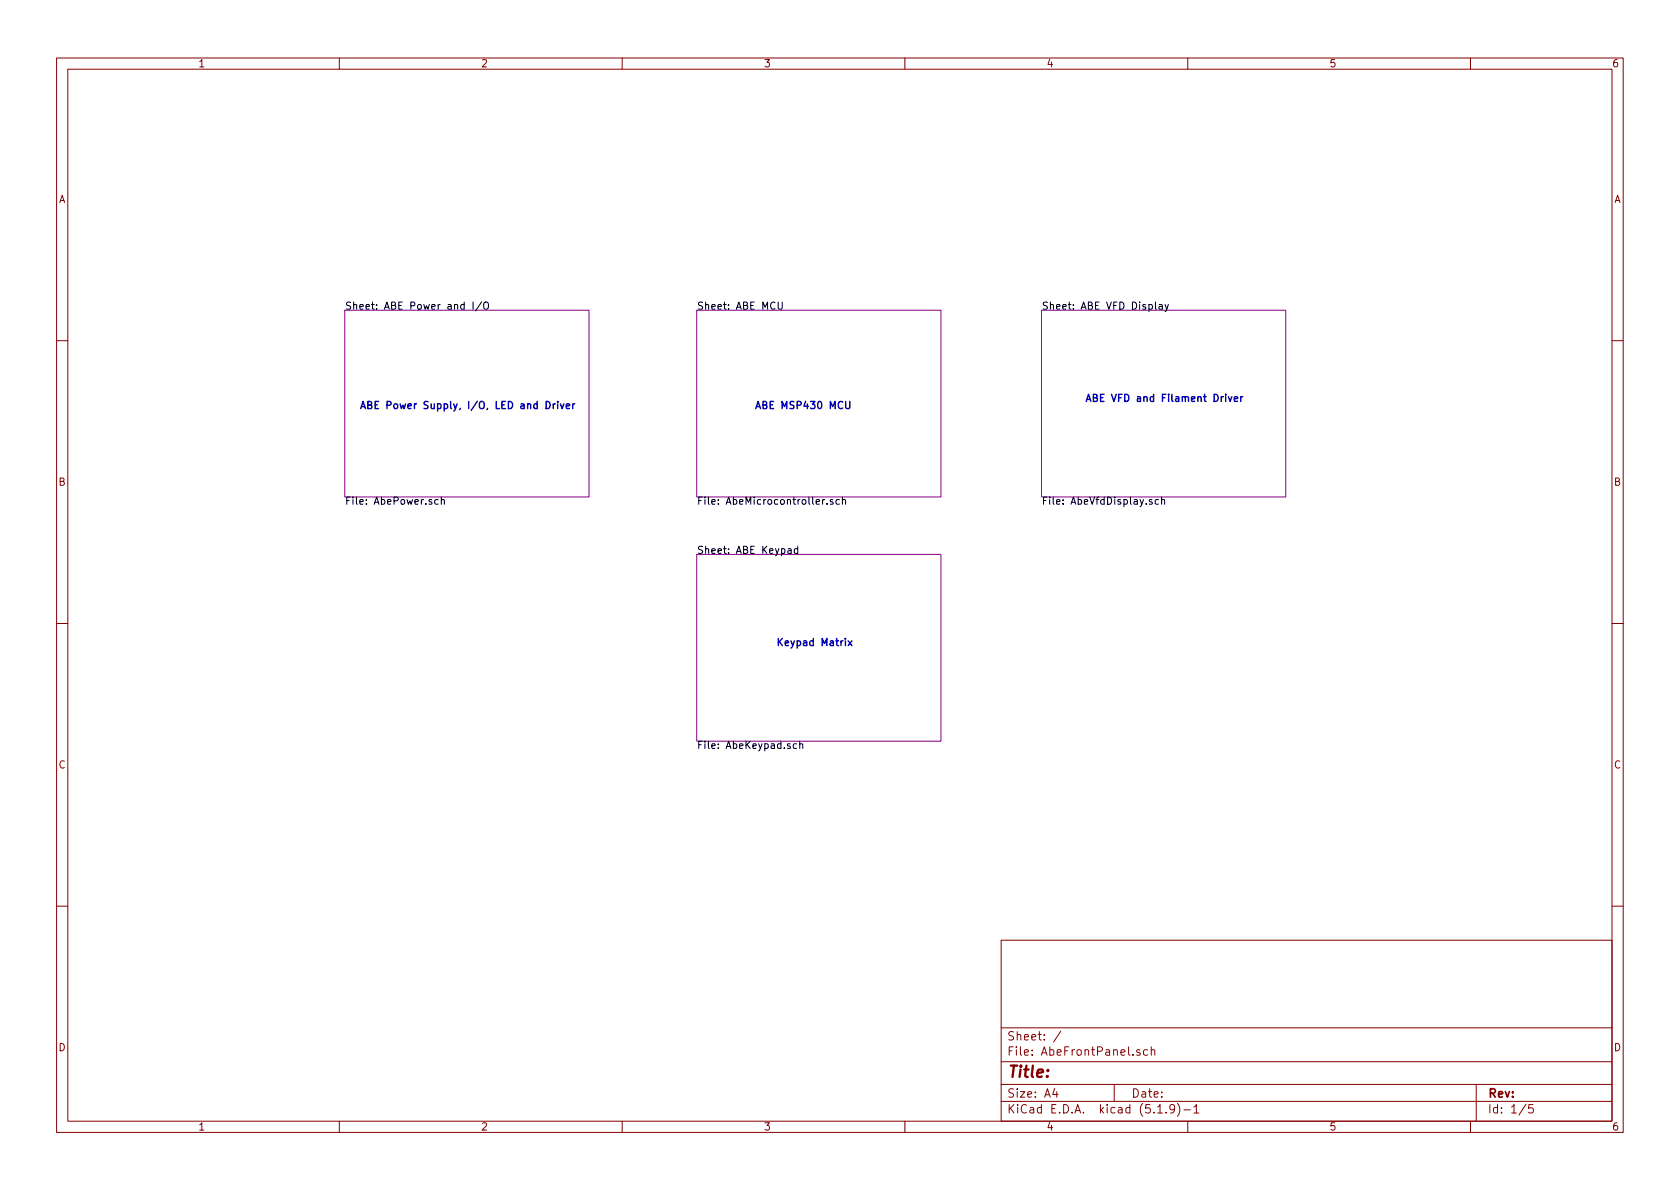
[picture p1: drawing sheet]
<svg xmlns="http://www.w3.org/2000/svg" width="297mm" height="210mm" viewBox="0 0 297 210" stroke-linecap="round" stroke-linejoin="round" font-family="sans-serif">
<g fill="none" stroke="#840000" stroke-width=".18">
<path d="M10 10.3h277v189.9h-277zM12 12.2h273v186.1h-273zM60 10.3v1.9M110 10.3v1.9M160 10.3v1.9M210 10.3v1.9M260 10.3v1.9M10 60.2h2M285 60.2h2M10 110.3h2M285 110.3h2M10 160.2h2"/>
<path d="M177 166.3h108v32h-108zM285 160.2h2M60 198.3v1.9M110 198.3v1.9M160 198.3v1.9M177 194.8h108M177 191.8h108M177 187.8h108M177 181.8h108M186.5 192.5l-.4 1h1M186.8 193v1M187.6 182.3l-1.3 2"/>
<path d="M197 191.8v3M201.5 185.7a.37 .37 0 0 0-.5 .1v.2l.5 .2 .1 .1-.2 .3-.4-.1M202.9 185.7l-.4-.1-.3 .3 .1 .6 .2 .1 .4-.1M203.6 185.7a.37 .37 0 0 1 .6 .1v.8M203.6 185.1v1.5M204.7 196.8h.8M206.2 196.7v.1M207.7 196l-.1 .1a.48 .48 0 0 1-.6 .1l-.2-.2 .2-.6a.48 .48 0 0 1 .6 .1 1.27 1.27 0 0 1-.2 1.2l-.4 .1M208.2 195.1a1.71 1.71 0 0 1 0 2.3M209.3 196.3h1.2M210 198.3v1.9M211.1 195.8l.4-.5v1.5"/>
<path d="M211.1 196.8h.9M260 198.3v1.9M261 191.8v6.5M269.8 195.2l-1.2 2M271 195.3h-.7v.7l.2-.1 .5 .1 .1 .2-.1 .5-.2 .1-.5-.1"/>
</g>
<path d="M61 54.9h43.1v33h-43.1zM123.2 54.9h43.2v33h-43.2zM184.1 54.9h43.2v33h-43.2zM123.2 98h43.2v33.1h-43.2z" fill="none" stroke="#840084" stroke-width=".18"/>
<g fill="none" stroke="#000" stroke-width=".18">
<path d="M83.6 53.4v1.3M85.2 53.4l-1.1 1.6M85.6 53.6a.45 .45 0 0 1 .7 0 .88 .88 0 0 1-.2 1.1l-.4-.1a1.07 1.07 0 0 1-.1-1zM137.6 53.4v1.1l.2 .2 .4-.1 .1-.1v-1.1M204.3 53.4v1.1l.2 .2M205 53.9h.4l.1 .8M205.5 54.1l-.4 .1-.2 .2 .1 .2h.5M206 53.8l.3 .9M206.6 53.8l-.4 1.2-.2 .1M77.5 88.4l-.4-.1-.2 .3 .1 .5h.5M78 88.5l.2-.2 .3 .1 .1 .8M78 87.9v1.3"/>
<path d="M139.3 97.1h.5l.1 .8M139.9 97.3l-.4 .1-.2 .2v.2h.6M141 97.1l-.3-.1-.3 .3 .1 .5h.5M141 96.6v1.3M145.8 88.3l-.4 .3M146.2 89v.2M147.3 88.4l-.3-.1-.2 .2v.2l.5 .1v.3h-.5M148.4 88.4l-.3-.1-.3 .3 .1 .5h.5M148.9 88.5l.2-.2 .3 .1 .1 .8M148.9 87.9v1.3M203.7 88.4l-.3-.1-.2 .2 .1 .2 .4 .1v.3h-.5M204.8 88.4l-.3-.1-.3 .3 .1 .5h.5"/>
<path d="M205.4 88.5l.2-.2 .3 .1v.8M205.4 87.9v1.3M140.8 131.6l-.3-.1-.2 .2 .1 .6h.4M141.4 131.6l.2-.1 .3 .1v.8M141.4 131.1v1.3"/>
</g>
<g fill="none" stroke="#0000c2" stroke-width=".25">
<path d="M96.5 71a.64 .64 0 0 1 .8 .6 .64 .64 0 0 1-.8 .7zM97.8 71.4v.9M98.2 71.4l-.4 .2M98.6 71v.1M98.6 71.4v.9M99.1 71.4l.3 .9 .3-.9M100.1 71.8l.6-.1v-.2l-.4-.1-.2 .2 .1 .6h.5M101.3 71.4v.9M101.6 71.4l-.3 .2M149.5 71v1l.3 .3 .3-.1 .2-.2v-1M217.2 70.1l.3 .9 .3-.9M218.2 70.6l.6-.1v-.3l-.4-.1-.2 .2 .1 .6h.5"/>
<path d="M219.4 70.1v.9M219.7 70.1l-.3 .3M150 113.3l.6 .9M150.6 113.3l-.6 .9"/>
</g>
<text font-size="2.8" fill="#840000" x="178" y="190.5">Title:</text>
<g font-size="2.1" fill="#840000">
<text x="178" y="184">Sheet: /</text>
<text x="178" y="186.7">File: AbeFrontPanel.sch</text>
<text x="178" y="196.9">KiCad E.D.A. kicad (5.1.9)-1</text>
<text x="178" y="194.1">Size: A4</text>
<text x="200" y="194.1">Date:</text>
<text x="263" y="194.1">Rev:</text>
<text x="263" y="196.9">Id: 1/5</text>
</g>
<g font-size="1.8" fill="#840000">
<text x="35" y="11.9">1</text>
<text x="85" y="11.9">2</text>
<text x="135" y="11.9">3</text>
<text x="185" y="11.9">4</text>
<text x="235" y="11.9">5</text>
<text x="285" y="11.9">6</text>
<text x="10.4" y="35.9">A</text>
<text x="285.4" y="35.9">A</text>
<text x="10.4" y="85.9">B</text>
<text x="285.4" y="85.9">B</text>
<text x="10.4" y="135.9">C</text>
<text x="285.4" y="135.9">C</text>
<text x="10.4" y="185.9">D</text>
<text x="285.4" y="185.9">D</text>
<text x="35" y="199.9">1</text>
<text x="85" y="199.9">2</text>
<text x="135" y="199.9">3</text>
<text x="185" y="199.9">4</text>
<text x="235" y="199.9">5</text>
<text x="285" y="199.9">6</text>
</g>
<g font-size="1.8">
<text x="61" y="54.8">Sheet: ABE Power and I/O</text>
<text x="123.2" y="54.8">Sheet: ABE MCU</text>
<text x="184.1" y="54.8">Sheet: ABE VFD Display</text>
<text x="61" y="89.2">File: AbePower.sch</text>
<text x="123.2" y="89.2">File: AbeMicrocontroller.sch</text>
<text x="184.1" y="89.2">File: AbeVfdDisplay.sch</text>
<text x="123.2" y="97.9">Sheet: ABE Keypad</text>
<text x="123.2" y="132.4">File: AbeKeypad.sch</text>
</g>
<g font-size="1.8" fill="#0000c2">
<text x="191.8" y="71.1">ABE VFD and Filament Driver</text>
<text x="63.5" y="72.3">ABE Power Supply, I/O, LED and Driver</text>
<text x="133.3" y="72.3">ABE MSP430 MCU</text>
<text x="137.2" y="114.2">Keypad Matrix</text>
</g>
</svg>
